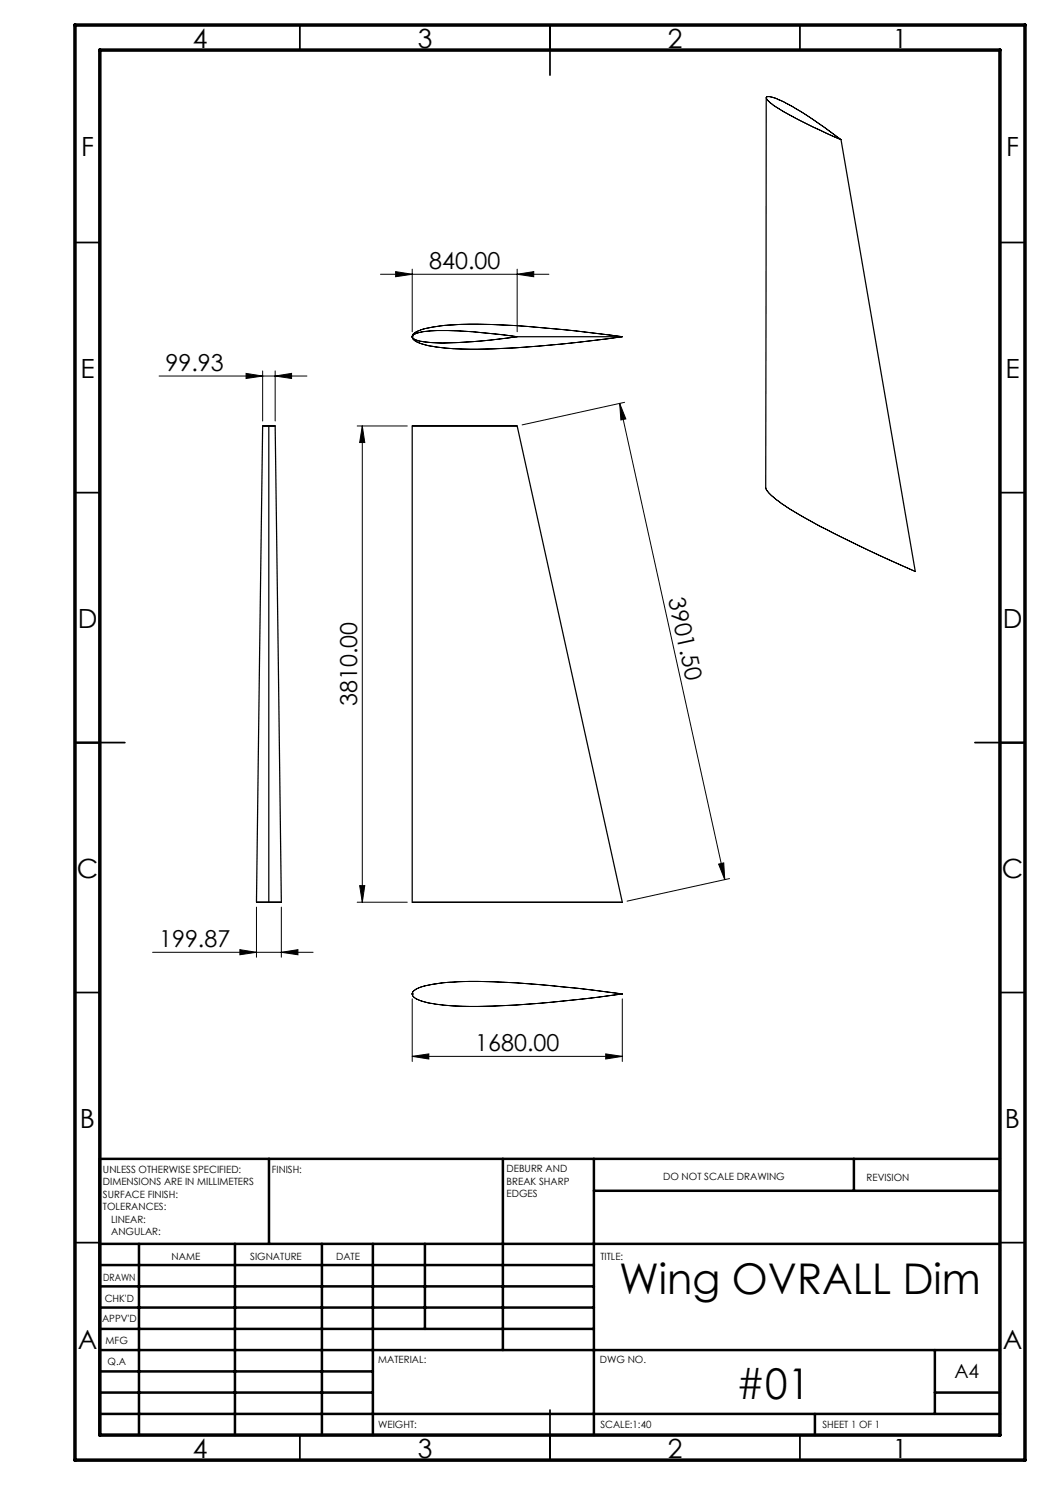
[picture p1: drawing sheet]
<svg xmlns="http://www.w3.org/2000/svg" width="210mm" height="297mm" viewBox="0 0 210 297" stroke-linecap="round" stroke-linejoin="round" font-family="sans-serif">
<path d="M153.2 19.5l-.1 78M168.2 27.9l14.9 86.4M82.4 67.4h.1M82.4 67.3h.1M103.4 67.3h21.1M52.5 85.2l-1.2 95.2M53.8 85.2v95.2M55 85.2l1.3 95.2M82.4 85.2v95.2M103.4 85.2l21.1 95.2M82.4 198.8h.1" fill="none" stroke="#000" stroke-width=".25"/>
<g fill="none" stroke="#000" stroke-width=".2">
<path d="M153.4 19.4h.8a33.6 33.6 0 0 1 9.6 5.3l4.4 3.2-5.6-2.5-5.8-3-2.7-1.8-.8-.8zM76.1 54.9h33.7M79.1 54.3l3.3 .6-3.3 .4zM82.4 53.8v12.6M103.4 54.9l3.4-.6v1zM103.4 53.8v12.6M31.8 75.2h29.6M49.2 74.7l3.3 .5-3.3 .5zM52.5 74.2v10M55 75.2l3.3-.5v1zM55 74.2v10M82.4 67.3a1.61 1.61 0 0 1 1.5-1.2l1.1-.4a60.9 60.9 0 0 1 16.6-.7l4 .3a298.2 298.2 0 0 1 18.9 2"/>
<path d="M82.4 67.3a1.68 1.68 0 0 0 1.5 1.3l3.2 .8a86.3 86.3 0 0 0 18.4 0l10-.9 9-1.2M82.4 67.3a1.65 1.65 0 0 1 1.5-1.2l1.1-.4a60.9 60.9 0 0 1 16.6-.7l4 .3a298.2 298.2 0 0 1 18.9 2M82.7 67l.1-.1a9.6 9.6 0 0 1 4.7-.8 105.1 105.1 0 0 1 15.9 1.2 78.5 78.5 0 0 1-18.6 1.1l-1-.2-1.1-.5-.3-.3zM124.5 67.3a188.9 188.9 0 0 1-33.8 2.4l-3.6-.3-2.6-.6a2.36 2.36 0 0 1-2.1-1.4M52.5 85.2h2.5zM71.4 85.2h10.1M72.5 85.2v95.2M72.5 85.2l.5 3.3h-1.1zM82.4 85.2h21M123.9 80.7l1.3 3.1-1 .2zM123.9 80.7l21.1 95.2M124.9 80.5l-20.5 4.5"/>
<path d="M153.1 97.5l.4 .7a29.8 29.8 0 0 0 8.4 5.9l9.9 5 11.3 5.2M71.9 177.1h1.1l-.5 3.3zM143.7 172.8l1-.2 .3 3.3zM145.9 175.7l-20.5 4.5M30.5 190.5h32.1M48 189.9l3.3 .6-3.3 .5zM51.3 181.4v10M51.3 180.4h5zM56.3 190.5l3.3-.6v1.1zM56.3 181.4v10M71.4 180.4h10.1M82.4 199.8v12.5"/>
<path d="M82.4 180.4h42.1M82.7 198.2l.2-.2a11.2 11.2 0 0 1 5.1-1.4 100.8 100.8 0 0 1 19.8 .3l7.7 .8 9 1.1a206.2 206.2 0 0 1-32.9 2.4l-4.5-.4-2.6-.5a2.74 2.74 0 0 1-2.1-1.4v-.3zM124.5 199.8v12.5M82.4 211.3l3.4-.5v1zM82.4 211.3h42.1M121.1 210.8l3.4 .5-3.4 .5z"/>
</g>
<g fill="none" stroke="#000" stroke-width=".35">
<path d="M60 5v5M110 5v10M160 5v5M15 48.5h5M200 48.5h5M15 98.5h5M200 98.5h5M15 148.5h10M195 148.5h10M15 198.5h5M200 198.5h5M15 248.5h5"/>
<path d="M200 248.5h5M60 287v5M110 282v10M160 287v5"/>
</g>
<g fill="none" stroke="#000" stroke-width=".5">
<path d="M53.8 231.8v17M100.6 231.8v38.2M118.8 231.8v55.2M118.8 238.2h81.2M170.8 231.8v6.4M200 231.8h-180v55.2M20 248.8h180M20 257.3h98.8M20 253h98.8M27.8 248.8v38.2M47 248.8v38.2M64.4 248.8v38.2"/>
<path d="M74.6 248.8v38.2M85 248.8v17M20 265.8h98.8M20 261.5h98.8M20 278.5h54.6M20 274.3h54.6M20 270h180M187 278.5h13M187 270v12.8M20 282.8h180M163 282.8v4.2"/>
</g>
<path d="M15 5h190v287h-190zM20 10h180v277h-180z" fill="none" stroke="#000" stroke-width=".7"/>
<g fill="#000">
<path d="M103.4 54.9l3.4-.6v1zM79.1 54.3l3.3 .6-3.3 .4z"/>
<path d="M49.2 74.7l3.3 .5-3.3 .5zM55 75.2l3.3-.5v1z"/>
<path d="M72.5 85.2l.5 3.3h-1.1zM71.9 177.1h1.1l-.5 3.3z"/>
<path d="M123.9 80.7l1.3 3.1-1 .2zM143.7 172.8l1-.2 .3 3.3z"/>
<path d="M48 189.9l3.3 .6-3.3 .5zM56.3 190.5l3.3-.6v1.1z"/>
<path d="M82.4 211.3l3.4-.5v1zM121.1 210.8l3.4 .5-3.4 .5z"/>
</g>
<g font-size="8.5">
<text x="123.8" y="258.8">Wing OVRALL Dim</text>
<text x="147.2" y="279.7">#01</text>
</g>
<g font-size="5.3">
<text x="38.5" y="9.5">4</text>
<text x="83.5" y="9.5">3</text>
<text x="133.6" y="9.5">2</text>
<text x="178.6" y="9.5">1</text>
<text x="16.2" y="31.3">F</text>
<text x="201.2" y="31.3">F</text>
<text x="16.1" y="75.5">E</text>
<text x="201.1" y="75.5">E</text>
<text x="15.5" y="125.5">D</text>
<text x="200.5" y="125.5">D</text>
<text x="15.4" y="175.5">C</text>
<text x="200.4" y="175.5">C</text>
<text x="16" y="225.5">B</text>
<text x="201" y="225.5">B</text>
<text x="15.5" y="269.8">A</text>
<text x="200.5" y="269.8">A</text>
<text x="38.5" y="291.5">4</text>
<text x="83.5" y="291.5">3</text>
<text x="133.6" y="291.5">2</text>
<text x="178.6" y="291.5">1</text>
</g>
<g font-size="4.7">
<text x="85.9" y="53.8">840.00</text>
<text x="33.1" y="74.2">99.93</text>
<text x="133.6" y="119.9" transform="rotate(78 133.6 119.9)">3901.50</text>
<text x="71.4" y="141.2" transform="rotate(-90 71.4 141.2)">3810.00</text>
<text x="31.8" y="189.4">199.87</text>
<text x="95.1" y="210.3">1680.00</text>
</g>
<text font-size="3.9" x="190.9" y="275.5">A4</text>
<g font-size="2">
<text x="20.6" y="234.6">UNLESS OTHERWISE SPECIFIED:</text>
<text x="20.6" y="237.1">DIMENSIONS ARE IN MILLIMETERS</text>
<text x="20.6" y="239.6">SURFACE FINISH:</text>
<text x="54.4" y="234.6">FINISH:</text>
<text x="101.3" y="234.5">DEBURR AND</text>
<text x="101.3" y="237">BREAK SHARP</text>
<text x="101.3" y="239.5">EDGES</text>
<text x="132.6" y="236">DO NOT SCALE DRAWING</text>
<text x="173.3" y="236.2">REVISION</text>
<text x="20.6" y="242.1">TOLERANCES:</text>
<text x="22.2" y="244.6">LINEAR:</text>
<text x="22.2" y="247.1">ANGULAR:</text>
<text x="34.3" y="252">NAME</text>
<text x="50" y="251.9">SIGNATURE</text>
<text x="67.2" y="251.9">DATE</text>
<text x="120.1" y="251.9">TITLE:</text>
<text x="20.6" y="256.1">DRAWN</text>
<text x="20.9" y="260.3">CHK'D</text>
<text x="20.4" y="264.4">APPV'D</text>
<text x="21.1" y="268.8">MFG</text>
<text x="21.5" y="273">Q.A</text>
<text x="75.6" y="272.5">MATERIAL:</text>
<text x="120" y="272.5">DWG NO.</text>
<text x="75.6" y="285.5">WEIGHT:</text>
<text x="120.1" y="285.6">SCALE:1:40</text>
<text x="164.5" y="285.6">SHEET 1 OF 1</text>
</g>
</svg>
